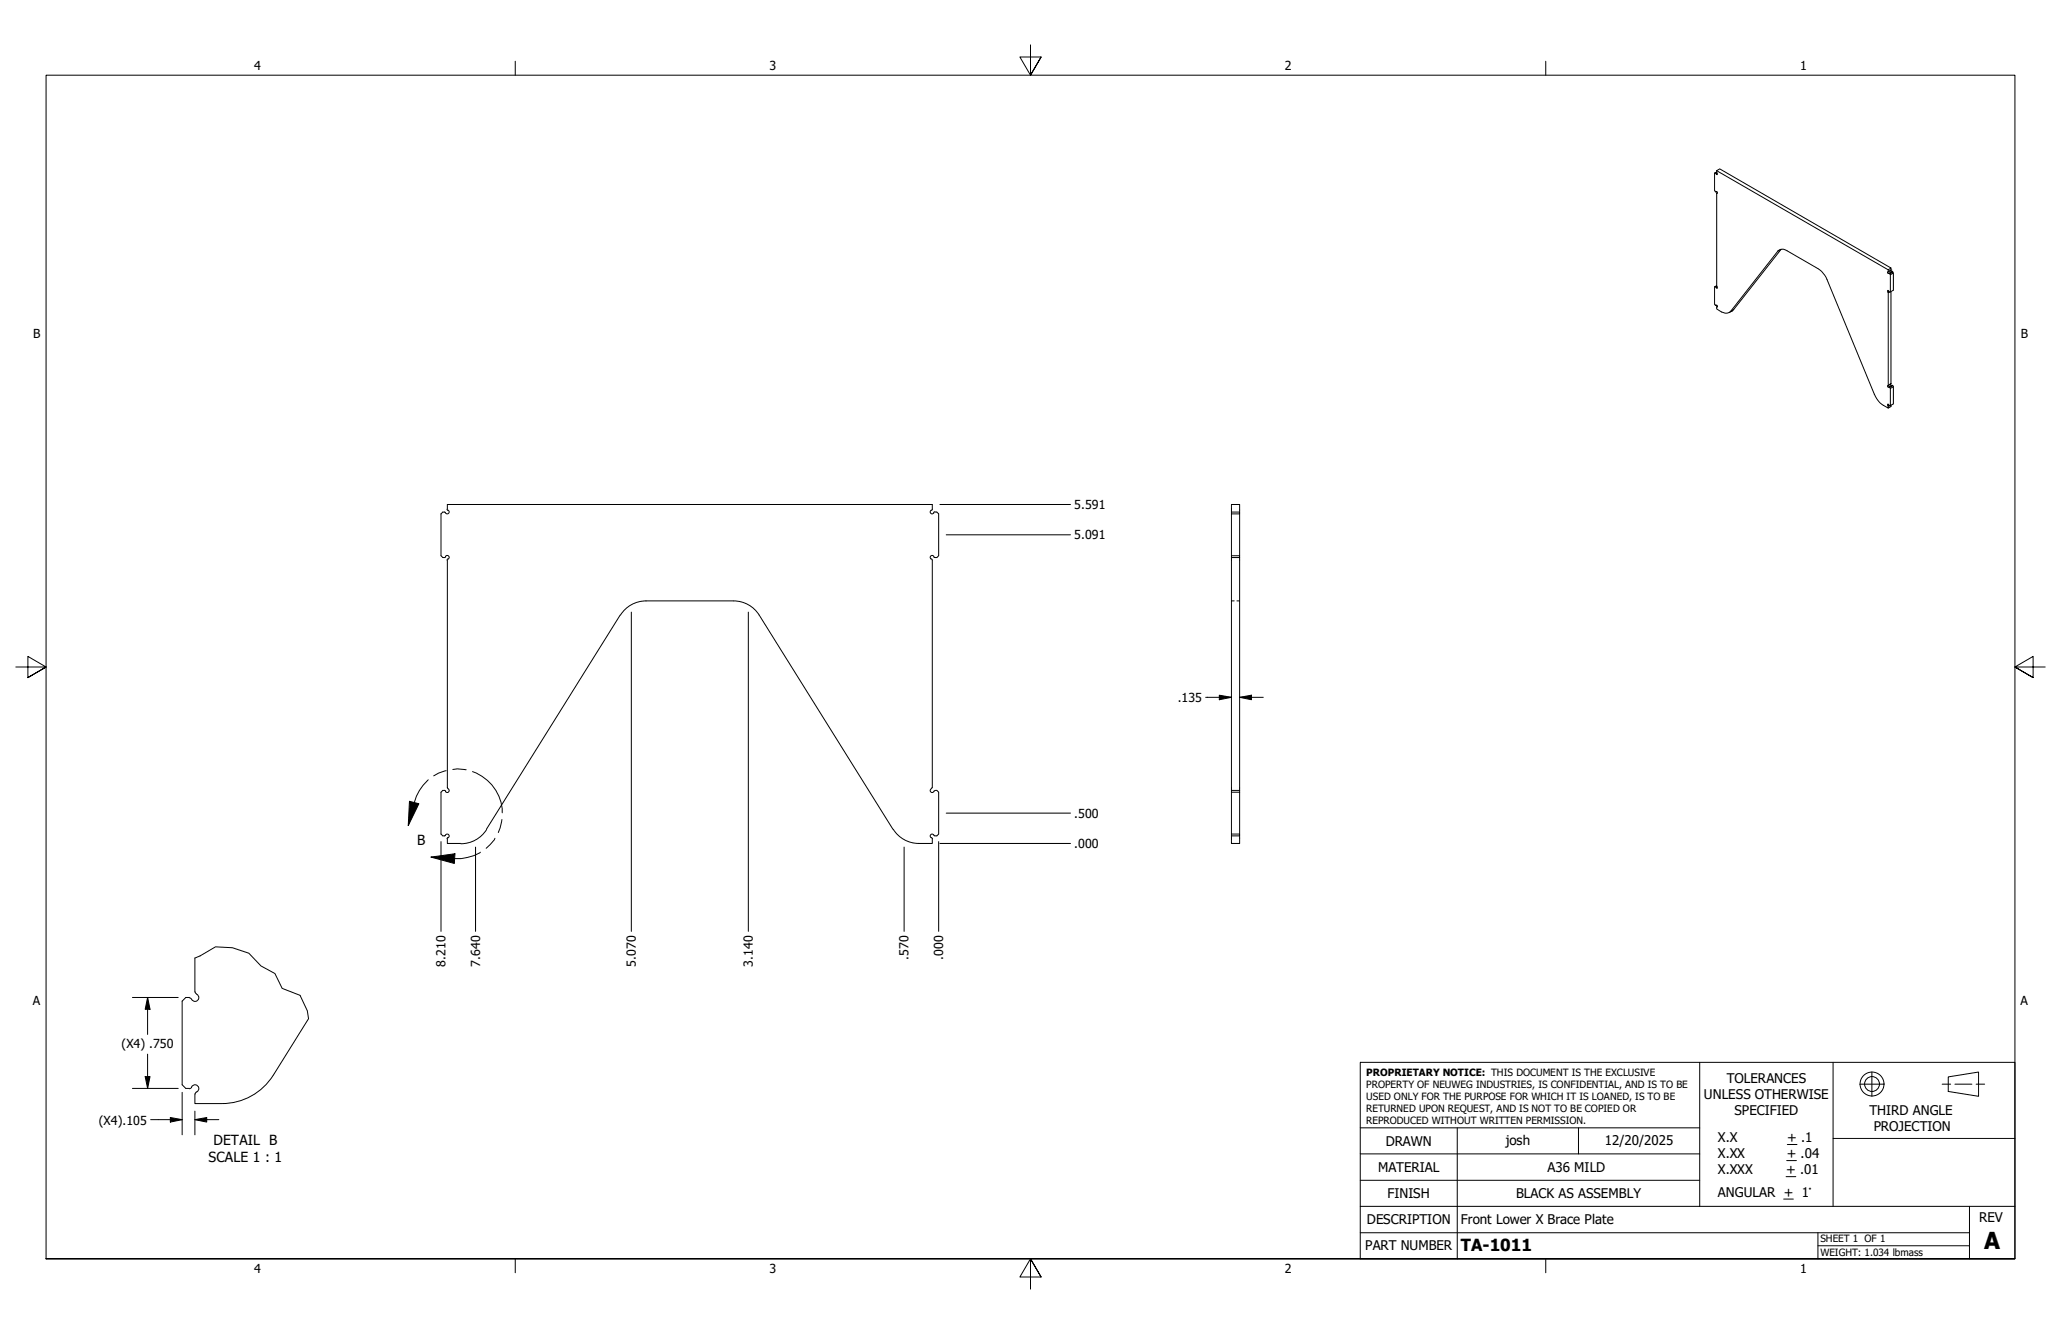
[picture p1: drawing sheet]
<svg xmlns="http://www.w3.org/2000/svg" width="432mm" height="279mm" viewBox="0 0 432 279" stroke-linecap="round" stroke-linejoin="round" font-family="sans-serif">
<!-- layer: Visible (ANSI) -->
<g fill="none" stroke="#000" stroke-width=".21">
<path d="M359.3 36.2l-.1 .1v3.6l.3 .3 .2-.1v.3M359.7 35.8l.6-.4 35.9 20.7-.6 .4M359.7 35.8l.1 .8-.5-.4M359.7 35.8l35.9 20.7M359.7 36l-.4 .2M359.7 40.1l-.2 .1M359.7 40.4v19.6l.1 .4-.5-.4 .4-.2M359.8 40.4h-.1M373.1 52.2l-9.9 12.6-.9 .7M395.6 56.5l-.1 .7 .2 .1M395.7 57.3h.2M395.9 57.3l.7-.3 .1 .2-.7 .3"/>
<path d="M395.9 57.3l.1 .2M396 56.6l.2 .4M396 57.5v3.7M396.2 56.6h.1M396.2 56.1v.5M396.2 56.6l-.6 .4M396.6 57l-.2-.1-.7 .4M396.7 57.2v3.6l-.8 .4-.4-.4 .1 .4-.1 19.6a.21 .21 0 0 0 0 .2 .21 .21 0 0 0 .3 .1l.1 .1M359.3 60l-.1 .1v3.6l.3 .3h.3l-.1 .3M359.7 63.9l-.2 .1M359.7 64.3v.4a3 3 0 0 0 2.4 .8l.5-.3 10.1-12.8a1.45 1.45 0 0 1 1.7 .1l6.9 4 1.3 1.6 10.1 24.4 .8 1.4a5.2 5.2 0 0 0 2.1 1.6l-.1-.9 .3 .4h.2M359.8 64.2l-.1 .1"/>
<path d="M396.2 61.1v19.3l-.6 .4M395.9 81.2l.1 .1M396 80.5l.2 .3M396 81.3v3.7M396.2 84.8v.4l-.6 .3M396.6 80.8l.1 .2M396.6 80.8l-.7 .4M396.6 80.8l-.2-.1-.7 .3M396.7 81v3.6l-.7 .4M396.7 81l-.7 .3M93.2 107.3h-.4l-.4 .3v8.8l.4 .4h.4M93.3 116.6a.41 .41 0 0 1 .7-.1 .41 .41 0 0 1-.1 .6"/>
<path d="M93.4 116.6l-.3 .2M93.7 106.6l.1 .3M93.7 106.7v-1h101.6v1M93.7 117.3v47.7M93.8 117.1l-.1 .2M93.9 106.8a.43 .43 0 0 1 0 .8 .43 .43 0 0 1-.7-.3h-.1M195.1 106.8a.41 .41 0 0 0-.1 .7 .41 .41 0 0 0 .7-.1M195.2 117.1l.1 .2v47.7M195.3 106.6l-.1 .3M195.7 116.6a.41 .41 0 0 0-.7-.1 .41 .41 0 0 0 .1 .6M195.9 107.2l-.3 .2M195.9 107.3h.4l.4 .3v8.8l-.4 .4-.7-.2"/>
<path d="M258 116.4h1.7v.4h-1.7zM258 107.3h1.7v.3h-1.7M258 116.8v59.9h1.7v-1.6M259.7 107.3v-1.6h-1.7v10.7M259.7 107.6v8.8M259.7 116.8v57.9M129.9 128.8l-28 44.9M153.7 125.9h-18.3a6.3 6.3 0 0 0-5.4 2.9M153.7 125.9a6.3 6.3 0 0 1 5.4 2.9l28 44.9M93.1 175.1l.1-.1a.43 .43 0 0 1 .7-.2 .43 .43 0 0 1 0 .7M93.1 165.5l.3 .2M93.2 165.5h-.4l-.4 .4v8.8l.4 .4h.4"/>
<path d="M93.7 175.6v1.1h2.8M93.7 164.9l.2 .2M93.8 175.4l-.1 .3M93.9 165.2a.41 .41 0 0 1 .1 .7 .41 .41 0 0 1-.7-.2M102 173.7a6.4 6.4 0 0 1-5.4 3M187.1 173.7a6.3 6.3 0 0 0 5.4 3h2.8v-1.1M195.1 165.2a.43 .43 0 0 0 0 .7 .43 .43 0 0 0 .6-.3h.2M195.2 175.4l.1 .3M195.3 164.9l-.2 .2M195.9 165.5h.4l.4 .4v8.8l-.4 .4-.6-.1a.43 .43 0 0 0-.6-.2 .43 .43 0 0 0 0 .7M258 174.7h1.7v.4h-1.7M258 165.5h1.7"/>
<path d="M258 165.9h1.7M39.7 209l.4 .3M39.7 208.9h-.8l-.7 .8v17.5l.7 .8h.8M40.8 200.7v7.1M40.9 207.7v.2a1 1 0 0 1 .3 1.8 .79 .79 0 0 1-1.1-.4M64.6 213.4l-7.3 11.8M40.1 227.7a.79 .79 0 0 1 1.3-.3 .79 .79 0 0 1-.2 1.3M40.2 227.7l-.5 .3M40.8 229.1v2h5.7M41.2 228.7l-.3 .4M57.3 225.2a12.7 12.7 0 0 1-10.8 5.9"/>
</g>
<!-- layer: Hidden (ANSI) -->
<path d="M258 125.9h.6M259.1 125.9h.6" fill="none" stroke="#000" stroke-width=".21"/>
<!-- layer: Visible Narrow (ANSI) -->
<g fill="none" stroke="#000" stroke-width=".21">
<path d="M359.7 36.1l-.2 .2M359.7 36.3l-.2 .1M359.5 40.1h.1M359.7 59.9l-.2 .2M359.8 40.4h-.1M373.1 52.3l-.6 .3M396.2 56.6l-.6 .3M396.4 56.9l-.6 .4M359.5 63.9h.1M359.7 60.1l-.2 .1M359.8 64.2l-.1 .1M363.2 64.8l-.6 .4"/>
<path d="M395.7 61l-.2 .2M395.8 61.2l-.2 .1M395.7 84.8l-.2 .2M395.8 85l-.2 .1M396.2 80.3l-.6 .4M396.4 80.7l-.6 .4"/>
</g>
<!-- layer: Break Line (ANSI) -->
<path d="M40.8 200.7l1.1-.5 3.2-1.9 3.6 .2 3.4 1.1 2.6 2.7 2.9 1.6 1.5 3.1 3.8 1.5 1.5 3.2 .2 1.7" fill="none" stroke="#000" stroke-width=".21"/>
<!-- layer: Detail Boundary (ANSI) -->
<path d="M85.8 167.8l2 .5-2.3 4.6zM89.7 163.3a9.9 9.9 0 0 0-2.9 4.8l-1.3 4.8M90.3 179.5l5-.7-.1 2zM93.5 161.4l-1.6 .5-1 .6M94.9 161.2l.9-.2 1.9 .2M99 161.6a9.2 9.2 0 0 1 6.2 8.6M100.6 178.5a8.6 8.6 0 0 1-5.4 1.3l-4.9-.3M103.7 175.6l-1 1.3-.8 .8M105.2 171.6l-.4 1.8-.4 1" fill="none" stroke="#000" stroke-width=".21"/>
<path d="M85.8 167.8l2 .5-2.3 4.6zM90.3 179.5l5-.7-.1 2z" fill="#000"/>
<!-- layer: Border (ANSI) -->
<path d="M107.9 12.8v2.9M215.9 9.4v6.3l-2.2-3.8h4.4l-2.2 3.8 2.2-3.8M323.8 12.8v2.9M3.3 139.7h6.4l-3.9-2.2v4.4l3.9-2.2-3.9 2.2M428.5 139.7h-6.4l3.9-2.2v4.4l-3.9-2.2 3.9 2.2M9.7 263.7v-248h412.4v248h-412.4h412.4M107.9 263.7v2.9M218.1 267.5l-2.2-3.8 2.2 3.8h-4.4l2.2-3.8v6.3M323.8 263.7v2.9" fill="none" stroke="#000" stroke-width=".21"/>
<!-- layer: Title (ANSI) -->
<g fill="none" stroke="#000" stroke-width=".21">
<path d="M285 222.5h137.1v41.2h-137.1zM285 236.2h71.1M305.3 236.2v27.5M330.7 236.2v5.5M356.1 222.5v30.2M374.5 239.7h2M384 222.5v15.9M389.6 227.1h5.1M392.2 224.5v5.1M406.9 227.1h1.8M408.2 225.6l6.3-1.1v5.1l-6.3-1zM409.6 227.1h3.5"/>
<path d="M414 227.1h1.8M422.1 238.4h-38.1v14.3M285 258.2h127.6M285 252.7h137.1M285 247.2h71.1M285 241.7h71.1M373.7 251.1h2M374.2 246.4h2M374.3 243.1h2.1M380.9 258.2v5.5M412.6 252.7v11M380.9 260.9h31.7"/>
<circle cx="392.2" cy="227" r="2.51"/>
<circle cx="392.2" cy="227" r="1.56"/>
</g>
<!-- layer: Dimension (ANSI) -->
<g fill="none" stroke="#000" stroke-width=".21">
<path d="M196.9 105.7h27.4M198.2 112h26.1M132.3 128.2v66.9M156.8 128.2v66.9M252.6 146h5.4M255.5 145.6l2.5 .4-2.5 .6zM259.7 146l2.5-.4v1zM259.7 146h5M92.4 176.3v18.8M99.6 177.4v17.7M189.4 177.4v17.7M196.7 176.3v18.8"/>
<path d="M196.9 176.7h27.4M198.2 170.3h26.1M27.7 208.9h9.6M30.9 208.9l.5 2.5h-1zM30.9 208.9v7.8M27.7 228h9.6M30.4 225.5h1l-.5 2.5zM30.9 220.8v7.2M31.6 234.5h6.6M35.7 234.1l2.5 .4-2.5 .5zM38.2 228.8v8.9M40.8 234.5l2.5-.4v.9z"/>
<path d="M40.8 234.5h5M40.8 232.7v5"/>
</g>
<path d="M255.5 145.6l2.5 .4-2.5 .6zM259.7 146l2.5-.4v1zM30.9 208.9l.5 2.5h-1zM30.4 225.5h1l-.5 2.5zM35.7 234.1l2.5 .4-2.5 .5zM40.8 234.5l2.5-.4v.9z" fill="#000"/>
<text font-size="4.9" x="415.7" y="261.6">A</text>
<text font-size="3.5" x="306.1" y="262">TA-1011</text>
<g font-size="2.9">
<text x="87.4" y="177">B</text>
<text x="44.7" y="239.8">DETAIL B</text>
<text x="43.7" y="243.3">SCALE 1 : 1</text>
</g>
<g font-size="2.8">
<text x="361.8" y="226.9">TOLERANCES</text>
<text x="357" y="230.3">UNLESS OTHERWISE</text>
<text x="363.4" y="233.6">SPECIFIED</text>
<text x="391.7" y="233.5">THIRD ANGLE</text>
<text x="290.3" y="240">DRAWN</text>
<text x="315.5" y="239.7">josh</text>
<text x="336.2" y="239.8">12/20/2025</text>
<text x="359.9" y="239.3">X.X</text>
<text x="374.5" y="239.3">+ .1</text>
<text x="392.6" y="236.8">PROJECTION</text>
<text x="288.7" y="245.5">MATERIAL</text>
<text x="324.2" y="245.5">A36 MILD</text>
<text x="359.9" y="242.6">X.XX</text>
<text x="359.9" y="245.9">X.XXX</text>
<text x="374.2" y="245.9">+ .01</text>
<text x="374.3" y="242.6">+ .04</text>
<text x="290.7" y="251">FINISH</text>
<text x="317.6" y="251">BLACK AS ASSEMBLY</text>
<text x="359.9" y="250.7">ANGULAR + 1°</text>
<text x="286.4" y="256.4">DESCRIPTION</text>
<text x="306.1" y="256.3">Front Lower X Brace Plate</text>
<text x="414.7" y="256">REV</text>
<text x="286" y="261.9">PART NUMBER</text>
</g>
<g font-size="2.6">
<text x="53.3" y="14.7">4</text>
<text x="161.2" y="14.7">3</text>
<text x="269.2" y="14.7">2</text>
<text x="377.1" y="14.7">1</text>
<text x="6.9" y="70.8">B</text>
<text x="423.4" y="70.8">B</text>
<text x="225" y="106.6">5.591</text>
<text x="225" y="113">5.091</text>
<text x="246.8" y="147">.135</text>
<text x="225" y="171.3">.500</text>
<text x="225" y="177.6">.000</text>
<text x="93.3" y="202.4" transform="rotate(-90 93.3 202.4)">8.210</text>
<text x="100.6" y="202.4" transform="rotate(-90 100.6 202.4)">7.640</text>
<text x="133.2" y="202.4" transform="rotate(-90 133.2 202.4)">5.070</text>
<text x="157.7" y="202.4" transform="rotate(-90 157.7 202.4)">3.140</text>
<text x="190.4" y="201" transform="rotate(-90 190.4 201)">.570</text>
<text x="197.6" y="201" transform="rotate(-90 197.6 201)">.000</text>
<text x="6.9" y="210.5">A</text>
<text x="423.3" y="210.5">A</text>
<text x="25.5" y="219.5">(X4) .750</text>
<text x="20.7" y="235.5">(X4).105</text>
<text x="53.3" y="266.6">4</text>
<text x="161.2" y="266.6">3</text>
<text x="269.2" y="266.6">2</text>
<text x="377.1" y="266.6">1</text>
</g>
<g font-size="2.1">
<text x="286.3" y="225.4">PROPRIETARY NOTICE: THIS DOCUMENT IS THE EXCLUSIVE</text>
<text x="286.3" y="227.8">PROPERTY OF NEUWEG INDUSTRIES, IS CONFIDENTIAL, AND IS TO BE</text>
<text x="286.3" y="230.4">USED ONLY FOR THE PURPOSE FOR WHICH IT IS LOANED, IS TO BE</text>
<text x="286.3" y="232.9">RETURNED UPON REQUEST, AND IS NOT TO BE COPIED OR</text>
<text x="286.3" y="235.4">REPRODUCED WITHOUT WRITTEN PERMISSION.</text>
<text x="381.4" y="260.2">SHEET 1 OF 1</text>
<text x="381.4" y="263">WEIGHT: 1.034 lbmass</text>
</g>
</svg>
